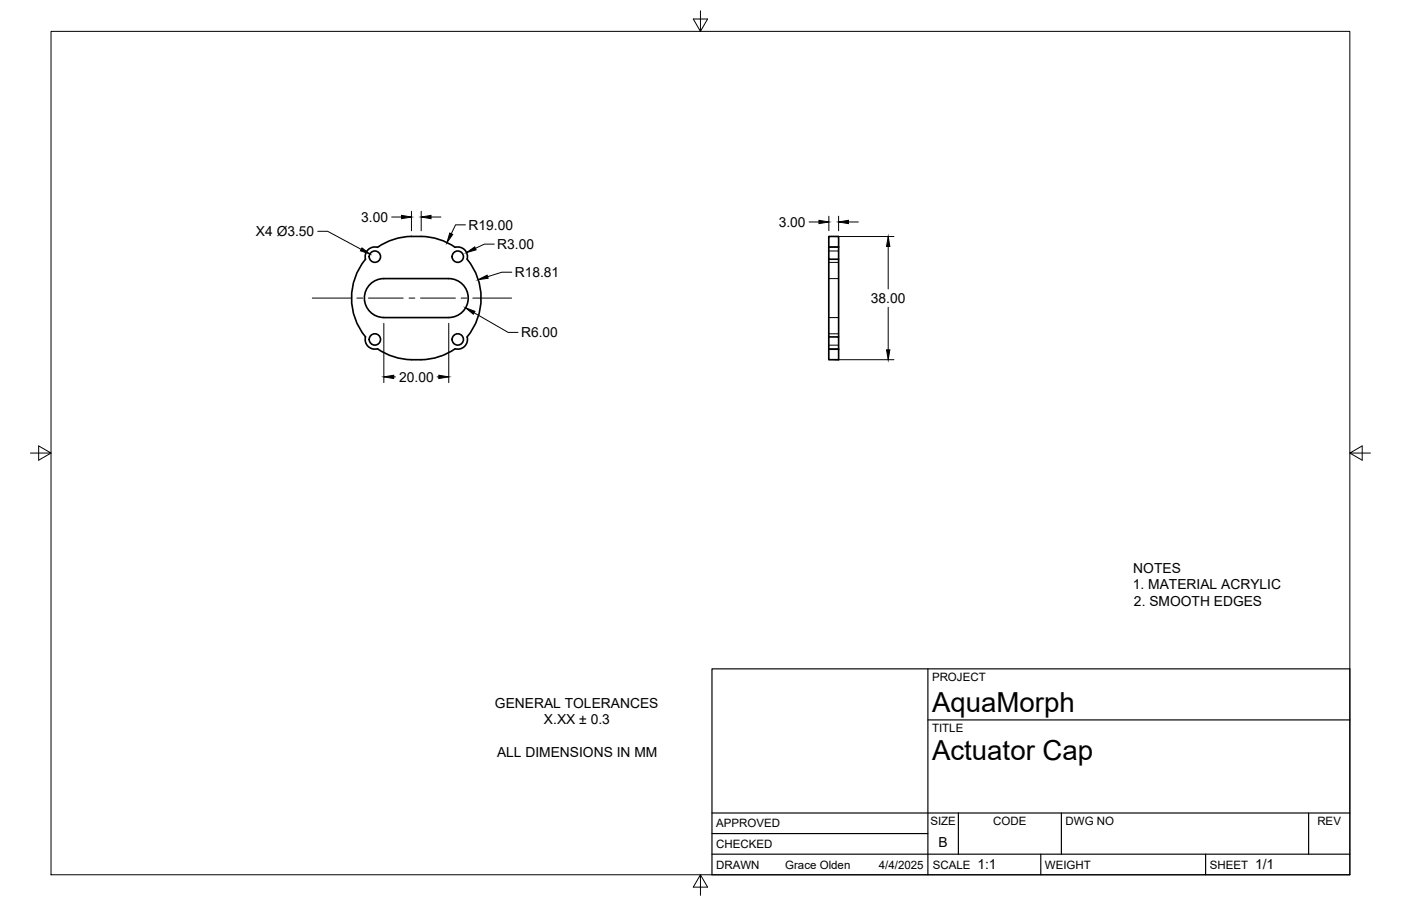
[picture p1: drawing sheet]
<svg xmlns="http://www.w3.org/2000/svg" width="432mm" height="279mm" viewBox="0 0 432 279" stroke-linecap="round" stroke-linejoin="round" font-family="sans-serif">
<!-- layer: Visible -->
<g fill="none" stroke="#000" stroke-width=".51">
<path d="M129.8 72.9a20.5 20.5 0 0 0-11.7 2.3l-1.7 1.1a2.98 2.98 0 0 0-3.7 3.6 18.8 18.8 0 0 0-.1 24 3 3 0 0 0 3.8 3.7 19 19 0 0 0 10.4 3.3h3M129.8 72.9a19 19 0 0 1 10.5 3.4 3 3 0 0 1 3.7 3.6M144 79.9a18.8 18.8 0 0 1 0 24M255.4 76.2v-3.3h3.1v3.3M255.4 76.2v3.7h3.1v24M255.4 79.9v24h3.1v3.8M255.4 76.2h3.1M258.5 76.2v3.7M114.1 87.7a6 6 0 0 1 4.2-1.8h20a6 6 0 0 1 6 6 6 6 0 0 1-6 6h-20a6 6 0 0 1-5.5-3.7 6 6 0 0 1 1.3-6.5zM144 103.9a3 3 0 0 1-3.7 3.7 19 19 0 0 1-10.5 3.3M255.4 103.9v3.8M255.4 107.7v3.2h3.1v-3.2"/>
<path d="M255.4 107.7h3.1"/>
<circle cx="115.5" cy="79.2" r="1.75"/>
<circle cx="141.1" cy="79.2" r="1.75"/>
<circle cx="115.5" cy="104.7" r="1.75"/>
<circle cx="141.1" cy="104.7" r="1.75"/>
</g>
<!-- layer: Hidden -->
<path d="M255.4 76.3h3.1M255.4 77.4h3.1M255.4 97.9h3.1M255.4 85.9h3.1M255.4 80.9h3.1M255.4 107.6h3.1M255.4 106.4h3.1M255.4 102.9h3.1" fill="none" stroke="#000" stroke-width=".31"/>
<!-- layer: Border -->
<path d="M15.7 9.7h400.3v260.1h-400.3zM215.9 3.3v6.4l-2.2-3.8h4.4l-2.2 3.8M9.4 139.7h6.3l-3.8-2.2v4.4l3.8-2.2M416 139.7l3.8 2.2v-4.4l-3.8 2.2h6.4M215.9 269.8l2.2 3.8h-4.4l2.2-3.8v6.3" fill="none" stroke="#000" stroke-width=".31"/>
<!-- layer: Titleblock -->
<path d="M219.4 206.3h196.6v63.5h-196.6zM286 206.3v63.5M286 222h130M219.4 257.1h66.6M219.4 250.7h196.6M295.4 250.7v12.7M327.1 250.7v12.7M403.3 250.7v12.7M219.4 263.4h196.6M320.8 263.4v6.4M371.6 263.4v6.4" fill="none" stroke="#000" stroke-width=".36"/>
<!-- layer: FD_Dimensions -->
<g fill="none" stroke="#000" stroke-width=".31">
<path d="M97.9 71.3h3.1l10.3 5.6M120.7 66.9h3.1M126.8 65.2v6M129.8 65.2v6M132.8 66.9h3.1M143.4 69.3h-3l-1.3 2.8M152.3 75.3h-3l-2.8 1.3M249.4 68.5h3M255.5 66.7v4.5M257.2 72.9h18.3M258.5 66.7v4.5M261.5 68.5h3.1"/>
<path d="M273.7 76v13.1M118.3 99.7v18.3M138.3 99.7v18.3M146.1 96.5l10.5 6h3.1M157.7 83.9h-3l-4.4 1.4M273.7 94.8v13.1M121.3 116.2h.6M134.7 116.2h.6M257.2 110.9h18.3"/>
</g>
<g fill="#000" stroke="#000" stroke-width=".31">
<path d="M111.6 76.5l2.4 1.8-2.9-1zM123.8 66.4l3 .5-3 .5zM129.8 66.9l3-.5v1zM138.6 71.9l.9 .4-1.7 2.5zM143.8 77.9l2.5-1.8 .4 .9zM252.4 67.9l3.1 .6-3.1 .5zM258.5 68.5l3-.6v1.1zM273.7 72.9l.6 3.1h-1.1zM143.5 94.9l2.9 1.1-.5 .9zM147.4 86.3l2.7-1.4 .4 .9zM118.3 116.2l3-.5v1zM135.3 115.7l3 .5-3 .5z"/>
<path d="M273.2 107.9h1.1l-.6 3z"/>
</g>
<!-- layer: Smart Centers -->
<path d="M96.2 91.9h12M110 91.9h1.8M113.6 91.9h10.7M126.1 91.9h1.7M129.6 91.9h10.8M142.1 91.9h1.8M145.7 91.9h12" fill="none" stroke="#000" stroke-width=".31"/>
<g font-size="8.5">
<text x="287.3" y="219.5">AquaMorph</text>
<text x="287.3" y="234.5">Actuator Cap</text>
</g>
<g font-size="4.3">
<text x="111.4" y="68.4">3.00</text>
<text x="144.4" y="70.8">R19.00</text>
<text x="240" y="69.9">3.00</text>
<text x="78.9" y="72.8">X4 Ø3.50</text>
<text x="153.3" y="76.8">R3.00</text>
<text x="158.7" y="85.4">R18.81</text>
<text x="268.4" y="93.4">38.00</text>
<text x="160.6" y="104">R6.00</text>
<text x="123" y="117.7">20.00</text>
<text x="349.3" y="176.6">NOTES</text>
<text x="349.2" y="181.8">1. MATERIAL ACRYLIC</text>
<text x="349.5" y="186.9">2. SMOOTH EDGES</text>
<text x="152.5" y="218.2">GENERAL TOLERANCES</text>
<text x="167.7" y="223.3">X.XX ± 0.3</text>
<text x="153.2" y="233.5">ALL DIMENSIONS IN MM</text>
<text x="289.3" y="261.2">B</text>
<text x="301.2" y="268.1">1:1</text>
<text x="386.8" y="268.1">1/1</text>
</g>
<g font-size="3.5">
<text x="287.3" y="210.1">PROJECT</text>
<text x="287.3" y="225.8">TITLE</text>
<text x="220.7" y="255.2">APPROVED</text>
<text x="286.7" y="254.5">SIZE</text>
<text x="306.1" y="254.5">CODE</text>
<text x="328.4" y="254.5">DWG NO</text>
<text x="406" y="254.5">REV</text>
<text x="220.7" y="261.5">CHECKED</text>
<text x="220.7" y="267.9">DRAWN</text>
<text x="242" y="267.9">Grace Olden</text>
<text x="270.9" y="267.9">4/4/2025</text>
<text x="287.5" y="267.9">SCALE</text>
<text x="322.1" y="267.9">WEIGHT</text>
<text x="372.9" y="267.9">SHEET</text>
</g>
</svg>
